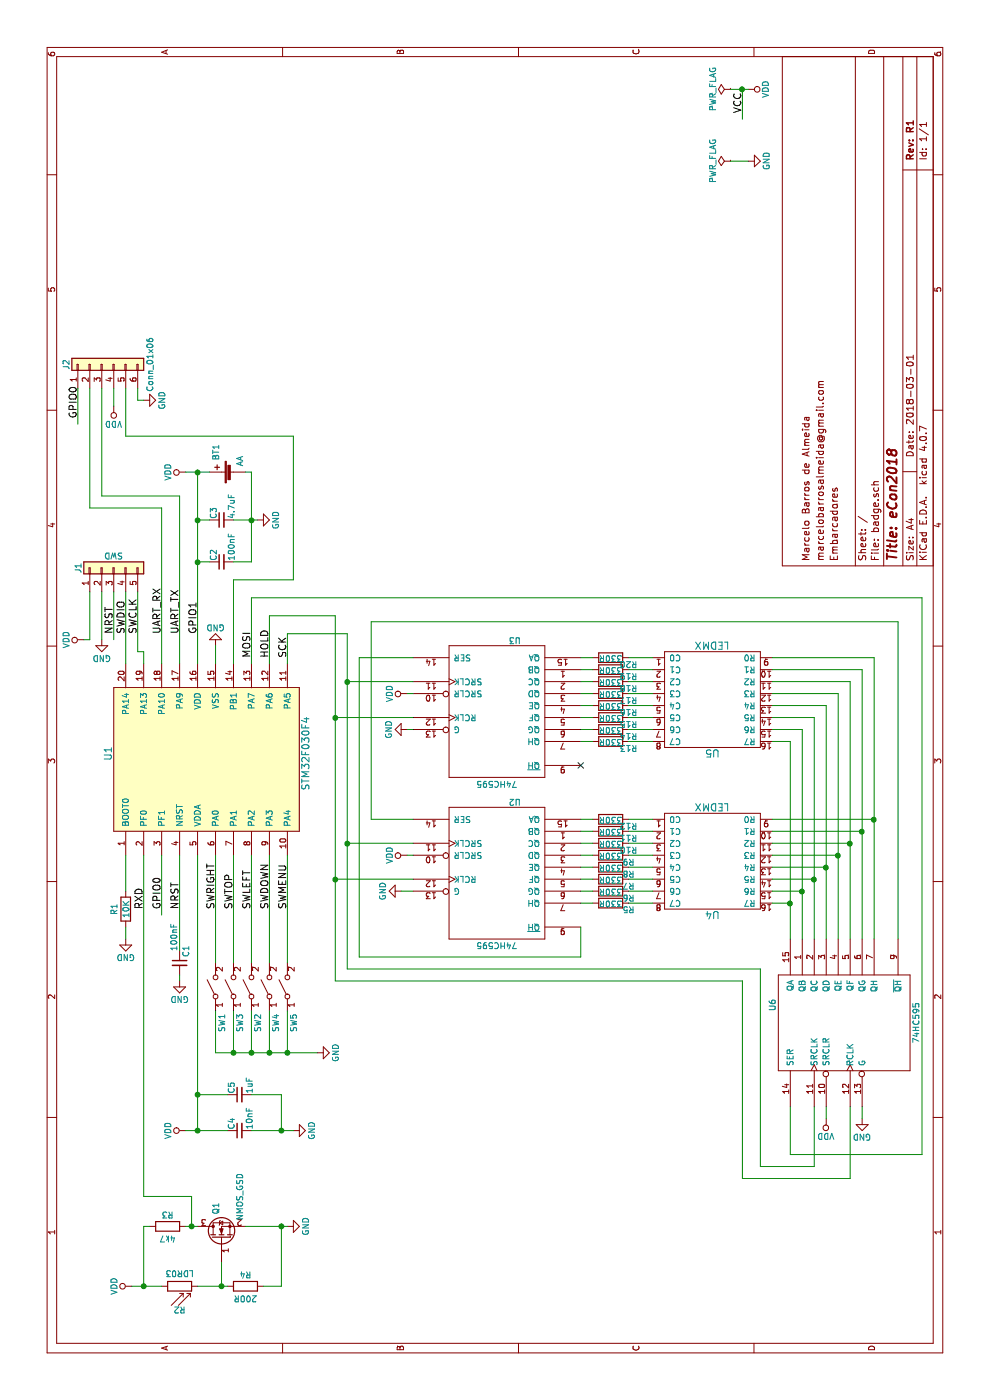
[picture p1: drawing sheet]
EESchema Schematic File Version 2
LIBS:badge-rescue
LIBS:74xgxx
LIBS:74xx
LIBS:ac-dc
LIBS:actel
LIBS:adc-dac
LIBS:allegro
LIBS:Altera
LIBS:analog_devices
LIBS:analog_switches
LIBS:atmel
LIBS:audio
LIBS:battery_management
LIBS:bbd
LIBS:bosch
LIBS:brooktre
LIBS:cmos4000
LIBS:cmos_ieee
LIBS:conn
LIBS:contrib
LIBS:cypress
LIBS:dc-dc
LIBS:device
LIBS:digital-audio
LIBS:diode
LIBS:display
LIBS:dsp
LIBS:elec-unifil
LIBS:ESD_Protection
LIBS:ftdi
LIBS:gennum
LIBS:graphic_symbols
LIBS:hc11
LIBS:infineon
LIBS:intel
LIBS:interface
LIBS:intersil
LIBS:ir
LIBS:Lattice
LIBS:leds
LIBS:LEM
LIBS:linear
LIBS:logic_programmable
LIBS:maxim
LIBS:mechanical
LIBS:memory
LIBS:microchip
LIBS:microchip_dspic33dsc
LIBS:microchip_pic10mcu
LIBS:microchip_pic12mcu
LIBS:microchip_pic16mcu
LIBS:microchip_pic18mcu
LIBS:microchip_pic24mcu
LIBS:microchip_pic32mcu
LIBS:microcontrollers
LIBS:modules
LIBS:motor_drivers
LIBS:motorola
LIBS:motors
LIBS:msp430
LIBS:nordicsemi
LIBS:nxp
LIBS:nxp_armmcu
LIBS:onsemi
LIBS:opto
LIBS:Oscillators
LIBS:philips
LIBS:power
LIBS:powerint
LIBS:Power_Management
LIBS:pspice
LIBS:references
LIBS:regul
LIBS:relays
LIBS:rfcom
LIBS:RFSolutions
LIBS:sensors
LIBS:silabs
LIBS:siliconi
LIBS:stm8
LIBS:stm32
LIBS:supertex
LIBS:switches
LIBS:texas
LIBS:transf
LIBS:transistors
LIBS:triac_thyristor
LIBS:ttl_ieee
LIBS:valves
LIBS:video
LIBS:wiznet
LIBS:Worldsemi
LIBS:Xicor
LIBS:xilinx
LIBS:zetex
LIBS:Zilog
LIBS:bb
LIBS:mba
LIBS:akn_misc
LIBS:badge-cache
EELAYER 25 0
EELAYER END
$Descr A4 11693 8268
encoding utf-8
Sheet 1 1
Title "eCon2018"
Date "2018-03-01"
Rev "R1"
Comp ""
Comment1 "Embarcadores"
Comment2 "marcelobarrosalmeida@gmail.com"
Comment3 "Marcelo Barros de Almeida"
Comment4 ""
$EndDescr
$Comp
L STM32F030F4 U1
U 1 1
P 5350 1700
F 0 "U1" H 5400 2500 60  0000 C CNN
F 1 "STM32F030F4" H 5400 850 60  0000 C CNN
F 2 "mods:TSOP-20-STM32F030F4" H 5700 1050 60  0001 C CNN
F 3 "" H 5700 1050 60  0000 C CNN
	1    5350 1700
	1    0    0    -1  
$EndComp
$Comp
L SW_SPST SW2
U 1 1
P 3450 2100
F 0 "SW2" H 3150 2050 50  0000 C CNN
F 1 "SW_SPST" H 3450 2000 50  0001 C CNN
F 2 "mods:EVQ-Q2B02W" H 3450 2100 50  0001 C CNN
F 3 "" H 3450 2100 50  0001 C CNN
	1    3450 2100
	1    0    0    -1  
$EndComp
$Comp
L SW_SPST SW3
U 1 1
P 3450 1950
F 0 "SW3" H 3150 1900 50  0000 C CNN
F 1 "SW_SPST" H 3450 1850 50  0001 C CNN
F 2 "mods:EVQ-Q2B02W" H 3450 1950 50  0001 C CNN
F 3 "" H 3450 1950 50  0001 C CNN
	1    3450 1950
	1    0    0    -1  
$EndComp
$Comp
L SW_SPST SW4
U 1 1
P 3450 2250
F 0 "SW4" H 3150 2200 50  0000 C CNN
F 1 "SW_SPST" H 3450 2150 50  0001 C CNN
F 2 "mods:EVQ-Q2B02W" H 3450 2250 50  0001 C CNN
F 3 "" H 3450 2250 50  0001 C CNN
	1    3450 2250
	1    0    0    -1  
$EndComp
$Comp
L SW_SPST SW1
U 1 1
P 3450 1800
F 0 "SW1" H 3150 1750 50  0000 C CNN
F 1 "SW_SPST" H 3450 1700 50  0001 C CNN
F 2 "mods:EVQ-Q2B02W" H 3450 1800 50  0001 C CNN
F 3 "" H 3450 1800 50  0001 C CNN
	1    3450 1800
	1    0    0    -1  
$EndComp
$Comp
L GND #PWR01
U 1 1
P 2900 2650
F 0 "#PWR01" H 2900 2400 50  0001 C CNN
F 1 "GND" H 2900 2500 50  0000 C CNN
F 2 "" H 2900 2650 50  0001 C CNN
F 3 "" H 2900 2650 50  0001 C CNN
	1    2900 2650
	1    0    0    -1  
$EndComp
$Comp
L Battery_Cell BT1
U 1 1
P 7750 1950
F 0 "BT1" H 7850 2100 50  0000 L CNN
F 1 "AA" H 7800 1900 50  0000 L CNN
F 2 "Battery_Holders:Keystone_2468_2xAAA" V 7750 2010 50  0001 C CNN
F 3 "" V 7750 2010 50  0001 C CNN
	1    7750 1950
	1    0    0    -1  
$EndComp
$Comp
L C_Small C2
U 1 1
P 7000 1850
F 0 "C2" H 7010 1920 50  0000 L CNN
F 1 "100nF" H 7010 1770 50  0000 L CNN
F 2 "Capacitors_SMD:C_1206" H 7000 1850 50  0001 C CNN
F 3 "" H 7000 1850 50  0001 C CNN
	1    7000 1850
	1    0    0    -1  
$EndComp
$Comp
L C_Small C3
U 1 1
P 7350 1850
F 0 "C3" H 7360 1920 50  0000 L CNN
F 1 "4.7uF" H 7360 1770 50  0000 L CNN
F 2 "Capacitors_SMD:C_1206" H 7350 1850 50  0001 C CNN
F 3 "" H 7350 1850 50  0001 C CNN
	1    7350 1850
	1    0    0    -1  
$EndComp
$Comp
L C_Small C5
U 1 1
P 2550 2000
F 0 "C5" H 2560 2070 50  0000 L CNN
F 1 "1uF" H 2560 1920 50  0000 L CNN
F 2 "Capacitors_SMD:C_1206" H 2550 2000 50  0001 C CNN
F 3 "" H 2550 2000 50  0001 C CNN
	1    2550 2000
	1    0    0    -1  
$EndComp
$Comp
L GND #PWR02
U 1 1
P 7350 2150
F 0 "#PWR02" H 7350 1900 50  0001 C CNN
F 1 "GND" H 7350 2000 50  0000 C CNN
F 2 "" H 7350 2150 50  0001 C CNN
F 3 "" H 7350 2150 50  0001 C CNN
	1    7350 2150
	1    0    0    -1  
$EndComp
$Comp
L VDD #PWR03
U 1 1
P 7750 1550
F 0 "#PWR03" H 7750 1400 50  0001 C CNN
F 1 "VDD" H 7750 1700 50  0000 C CNN
F 2 "" H 7750 1550 50  0001 C CNN
F 3 "" H 7750 1550 50  0001 C CNN
	1    7750 1550
	1    0    0    -1  
$EndComp
$Comp
L R R1
U 1 1
P 4100 1050
F 0 "R1" V 4000 1050 50  0000 C CNN
F 1 "10K" V 4100 1050 50  0000 C CNN
F 2 "mods:R_1206_CUSTOM" V 4030 1050 50  0001 C CNN
F 3 "" H 4100 1050 50  0001 C CNN
	1    4100 1050
	0    1    1    0   
$EndComp
$Comp
L GND #PWR04
U 1 1
P 3850 1050
F 0 "#PWR04" H 3850 800 50  0001 C CNN
F 1 "GND" H 3850 900 50  0000 C CNN
F 2 "" H 3850 1050 50  0001 C CNN
F 3 "" H 3850 1050 50  0001 C CNN
	1    3850 1050
	0    1    1    0   
$EndComp
$Comp
L C_Small C4
U 1 1
P 2250 2000
F 0 "C4" H 2260 2070 50  0000 L CNN
F 1 "10nF" H 2260 1920 50  0000 L CNN
F 2 "Capacitors_SMD:C_1206" H 2250 2000 50  0001 C CNN
F 3 "" H 2250 2000 50  0001 C CNN
	1    2250 2000
	1    0    0    -1  
$EndComp
$Comp
L Conn_01x05 J1
U 1 1
P 6950 950
F 0 "J1" H 6950 1250 50  0000 C CNN
F 1 "SWD" V 7050 950 50  0000 C CNN
F 2 "Pin_Headers:Pin_Header_Straight_1x05_Pitch2.54mm" H 6950 950 50  0001 C CNN
F 3 "" H 6950 950 50  0001 C CNN
	1    6950 950 
	1    0    0    -1  
$EndComp
$Comp
L C_Small C1
U 1 1
P 3650 1500
F 0 "C1" V 3700 1550 50  0000 L CNN
F 1 "100nF" V 3600 1600 50  0000 L CNN
F 2 "Capacitors_SMD:C_1206" H 3650 1500 50  0001 C CNN
F 3 "" H 3650 1500 50  0001 C CNN
	1    3650 1500
	0    1    1    0   
$EndComp
$Comp
L GND #PWR05
U 1 1
P 3500 1500
F 0 "#PWR05" H 3500 1250 50  0001 C CNN
F 1 "GND" H 3500 1350 50  0000 C CNN
F 2 "" H 3500 1500 50  0001 C CNN
F 3 "" H 3500 1500 50  0001 C CNN
	1    3500 1500
	0    1    1    0   
$EndComp
Text Label 6400 950  0    60   ~ 0
NRST
$Comp
L VDD #PWR06
U 1 1
P 6350 700
F 0 "#PWR06" H 6350 550 50  0001 C CNN
F 1 "VDD" H 6350 850 50  0000 C CNN
F 2 "" H 6350 700 50  0001 C CNN
F 3 "" H 6350 700 50  0001 C CNN
	1    6350 700 
	1    0    0    -1  
$EndComp
$Comp
L GND #PWR07
U 1 1
P 6350 850
F 0 "#PWR07" H 6350 600 50  0001 C CNN
F 1 "GND" H 6350 700 50  0000 C CNN
F 2 "" H 6350 850 50  0001 C CNN
F 3 "" H 6350 850 50  0001 C CNN
	1    6350 850 
	0    1    1    0   
$EndComp
Text Label 6400 1150 0    60   ~ 0
SWCLK
Text Label 6400 1050 0    60   ~ 0
SWDIO
Text Label 4100 2250 0    60   ~ 0
SWDOWN
Text Label 4100 1950 0    60   ~ 0
SWTOP
Text Label 4100 2100 0    60   ~ 0
SWLEFT
Text Label 4100 1800 0    60   ~ 0
SWRIGHT
$Comp
L PWR_FLAG #FLG08
U 1 1
P 10350 6100
F 0 "#FLG08" H 10350 6175 50  0001 C CNN
F 1 "PWR_FLAG" H 10350 6250 50  0000 C CNN
F 2 "" H 10350 6100 50  0001 C CNN
F 3 "" H 10350 6100 50  0001 C CNN
	1    10350 6100
	1    0    0    -1  
$EndComp
$Comp
L PWR_FLAG #FLG09
U 1 1
P 10950 6100
F 0 "#FLG09" H 10950 6175 50  0001 C CNN
F 1 "PWR_FLAG" H 10950 6250 50  0000 C CNN
F 2 "" H 10950 6100 50  0001 C CNN
F 3 "" H 10950 6100 50  0001 C CNN
	1    10950 6100
	1    0    0    -1  
$EndComp
$Comp
L GND #PWR010
U 1 1
P 10350 6250
F 0 "#PWR010" H 10350 6000 50  0001 C CNN
F 1 "GND" H 10350 6100 50  0000 C CNN
F 2 "" H 10350 6250 50  0001 C CNN
F 3 "" H 10350 6250 50  0001 C CNN
	1    10350 6250
	1    0    0    -1  
$EndComp
$Comp
L VDD #PWR011
U 1 1
P 10950 6250
F 0 "#PWR011" H 10950 6100 50  0001 C CNN
F 1 "VDD" H 10950 6400 50  0000 C CNN
F 2 "" H 10950 6250 50  0001 C CNN
F 3 "" H 10950 6250 50  0001 C CNN
	1    10950 6250
	-1   0    0    1   
$EndComp
$Comp
L GND #PWR012
U 1 1
P 2250 2450
F 0 "#PWR012" H 2250 2200 50  0001 C CNN
F 1 "GND" H 2250 2300 50  0000 C CNN
F 2 "" H 2250 2450 50  0001 C CNN
F 3 "" H 2250 2450 50  0001 C CNN
	1    2250 2450
	1    0    0    -1  
$EndComp
$Comp
L VDD #PWR013
U 1 1
P 2250 1550
F 0 "#PWR013" H 2250 1400 50  0001 C CNN
F 1 "VDD" H 2250 1700 50  0000 C CNN
F 2 "" H 2250 1550 50  0001 C CNN
F 3 "" H 2250 1550 50  0001 C CNN
	1    2250 1550
	1    0    0    -1  
$EndComp
$Comp
L SW_SPST SW5
U 1 1
P 3450 2400
F 0 "SW5" H 3150 2350 50  0000 C CNN
F 1 "SW_SPST" H 3450 2300 50  0001 C CNN
F 2 "mods:EVQ-Q2B02W" H 3450 2400 50  0001 C CNN
F 3 "" H 3450 2400 50  0001 C CNN
	1    3450 2400
	1    0    0    -1  
$EndComp
Text Label 4100 2400 0    60   ~ 0
SWMENU
$Comp
L 74HC595 U6
U 1 1
P 3150 7050
F 0 "U6" H 3300 7650 50  0000 C CNN
F 1 "74HC595" H 3150 6450 50  0000 C CNN
F 2 "Housings_SOIC:SOIC-16_3.9x9.9mm_Pitch1.27mm" H 3150 7050 50  0001 C CNN
F 3 "" H 3150 7050 50  0001 C CNN
	1    3150 7050
	1    0    0    -1  
$EndComp
$Comp
L LDR03 R2
U 1 1
P 950 1500
F 0 "R2" V 750 1500 50  0000 C CNN
F 1 "LDR03" V 1025 1500 50  0000 C TNN
F 2 "Opto-Devices:Resistor_LDR_10x8.5_RM7.6" V 1125 1500 50  0001 C CNN
F 3 "" H 950 1450 50  0001 C CNN
	1    950  1500
	1    0    0    -1  
$EndComp
$Comp
L R R4
U 1 1
P 950 2050
F 0 "R4" V 850 2050 50  0000 C CNN
F 1 "200R" V 1050 2050 50  0000 C CNN
F 2 "mods:R_1206_CUSTOM" V 880 2050 50  0001 C CNN
F 3 "" H 950 2050 50  0001 C CNN
	1    950  2050
	-1   0    0    1   
$EndComp
$Comp
L Q_NMOS_GSD Q1
U 1 1
P 1350 1850
F 0 "Q1" H 1550 1900 50  0000 L CNN
F 1 "NMOS_GSD" H 1500 1700 50  0000 L CNN
F 2 "TO_SOT_Packages_SMD:SOT-23" H 1550 1950 50  0001 C CNN
F 3 "" H 1350 1850 50  0001 C CNN
	1    1350 1850
	1    0    0    -1  
$EndComp
$Comp
L GND #PWR014
U 1 1
P 1450 2400
F 0 "#PWR014" H 1450 2150 50  0001 C CNN
F 1 "GND" H 1450 2250 50  0000 C CNN
F 2 "" H 1450 2400 50  0001 C CNN
F 3 "" H 1450 2400 50  0001 C CNN
	1    1450 2400
	1    0    0    -1  
$EndComp
$Comp
L R R3
U 1 1
P 1450 1400
F 0 "R3" V 1350 1400 50  0000 C CNN
F 1 "4k7" V 1550 1400 50  0000 C CNN
F 2 "mods:R_1206_CUSTOM" V 1380 1400 50  0001 C CNN
F 3 "" H 1450 1400 50  0001 C CNN
	1    1450 1400
	-1   0    0    1   
$EndComp
$Comp
L VDD #PWR015
U 1 1
P 950 1100
F 0 "#PWR015" H 950 950 50  0001 C CNN
F 1 "VDD" H 950 1250 50  0000 C CNN
F 2 "" H 950 1100 50  0001 C CNN
F 3 "" H 950 1100 50  0001 C CNN
	1    950  1100
	1    0    0    -1  
$EndComp
$Comp
L 74HC595 U2
U 1 1
P 4400 4150
F 0 "U2" H 4550 4750 50  0000 C CNN
F 1 "74HC595" H 4400 3550 50  0000 C CNN
F 2 "Housings_SOIC:SOIC-16_3.9x9.9mm_Pitch1.27mm" H 4400 4150 50  0001 C CNN
F 3 "" H 4400 4150 50  0001 C CNN
	1    4400 4150
	0    1    1    0   
$EndComp
$Comp
L 74HC595 U3
U 1 1
P 5750 4150
F 0 "U3" H 5900 4750 50  0000 C CNN
F 1 "74HC595" H 5750 3550 50  0000 C CNN
F 2 "Housings_SOIC:SOIC-16_3.9x9.9mm_Pitch1.27mm" H 5750 4150 50  0001 C CNN
F 3 "" H 5750 4150 50  0001 C CNN
	1    5750 4150
	0    1    1    0   
$EndComp
$Comp
L LEDMX U4
U 1 1
P 4500 5950
F 0 "U4" V 4050 5950 60  0000 C CNN
F 1 "LEDMX" V 4950 5950 60  0000 C CNN
F 2 "mods:LED_8x8_1.9MM_20x20MM_Horiz" V 4450 6400 60  0001 C CNN
F 3 "" V 4450 6400 60  0001 C CNN
	1    4500 5950
	1    0    0    -1  
$EndComp
$Comp
L LEDMX U5
U 1 1
P 5850 5950
F 0 "U5" V 5400 5950 60  0000 C CNN
F 1 "LEDMX" V 6300 5950 60  0000 C CNN
F 2 "mods:LED_8x8_1.9MM_20x20MM_Horiz" V 5800 6400 60  0001 C CNN
F 3 "" V 5800 6400 60  0001 C CNN
	1    5850 5950
	1    0    0    -1  
$EndComp
Wire Wire Line
	3250 1800 2900 1800
Wire Wire Line
	2900 1800 2900 2650
Wire Wire Line
	3250 1950 2900 1950
Connection ~ 2900 1950
Wire Wire Line
	3250 2100 2900 2100
Connection ~ 2900 2100
Wire Wire Line
	3250 2250 2900 2250
Connection ~ 2900 2250
Wire Wire Line
	3650 1800 4550 1800
Wire Wire Line
	4550 1950 3650 1950
Wire Wire Line
	3650 2100 4550 2100
Wire Wire Line
	4550 2250 3650 2250
Wire Wire Line
	3500 1500 3550 1500
Wire Wire Line
	6750 850  6350 850 
Wire Wire Line
	6750 750  6350 750 
Wire Wire Line
	6350 750  6350 700 
Wire Wire Line
	10950 6100 10950 6250
Wire Wire Line
	10350 6100 10350 6250
Wire Wire Line
	2250 1550 2250 1900
Wire Wire Line
	2550 1900 2550 1650
Connection ~ 2550 1650
Wire Wire Line
	2250 2100 2250 2450
Wire Wire Line
	2250 2350 2550 2350
Wire Wire Line
	2550 2350 2550 2100
Connection ~ 2250 2350
Connection ~ 2250 1650
Wire Wire Line
	2250 1650 4550 1650
Wire Wire Line
	6250 1150 6750 1150
Wire Wire Line
	6150 1050 6750 1050
Wire Wire Line
	6750 950  6350 950 
Wire Wire Line
	3250 2400 2900 2400
Connection ~ 2900 2400
Wire Wire Line
	3650 2400 4550 2400
Wire Wire Line
	4550 1500 3750 1500
Wire Wire Line
	4550 1050 4250 1050
Wire Wire Line
	3950 1050 3850 1050
Wire Wire Line
	1450 1550 1450 1650
Wire Wire Line
	1450 2050 1450 2400
Wire Wire Line
	950  2350 1450 2350
Connection ~ 1450 2350
Wire Wire Line
	950  1100 950  1350
Wire Wire Line
	1450 1250 1450 1200
Wire Wire Line
	1450 1200 950  1200
Connection ~ 950  1200
Wire Wire Line
	6150 1200 6250 1200
Wire Wire Line
	6250 1200 6250 1150
Wire Wire Line
	6150 1650 7750 1650
Wire Wire Line
	7750 1550 7750 1750
Connection ~ 7750 1650
Wire Wire Line
	7350 1750 7350 1650
Connection ~ 7350 1650
Wire Wire Line
	7000 1750 7000 1650
Connection ~ 7000 1650
Wire Wire Line
	7000 1950 7000 2100
Wire Wire Line
	7000 2100 7750 2100
Wire Wire Line
	7750 2100 7750 2050
Wire Wire Line
	7350 1950 7350 2150
Connection ~ 7350 2100
Connection ~ 1450 1600
Wire Wire Line
	4550 1200 1700 1200
Wire Wire Line
	1700 1200 1700 1600
Wire Wire Line
	1700 1600 1450 1600
Wire Wire Line
	6150 2400 6400 2400
Wire Wire Line
	6400 2400 6400 2900
Wire Wire Line
	6400 2900 3600 2900
Wire Wire Line
	6000 2900 6000 3450
Wire Wire Line
	4650 2900 4650 3450
Connection ~ 6000 2900
Wire Wire Line
	3600 2900 3600 6350
Wire Wire Line
	3600 6350 1950 6350
Wire Wire Line
	1950 6350 1950 6800
Wire Wire Line
	1950 6800 2450 6800
Connection ~ 4650 2900
Wire Wire Line
	6150 2100 6700 2100
Wire Wire Line
	3850 7500 6500 7500
Wire Wire Line
	6500 7500 6500 3100
Wire Wire Line
	6500 3100 4850 3100
Wire Wire Line
	4850 3100 4850 3450
Wire Wire Line
	3950 4850 3700 4850
Wire Wire Line
	3700 4850 3700 3000
Wire Wire Line
	3700 3000 6200 3000
Wire Wire Line
	6200 3000 6200 3450
Wire Wire Line
	6150 2250 6550 2250
Wire Wire Line
	6550 2250 6550 2800
Wire Wire Line
	6550 2800 3500 2800
Wire Wire Line
	5700 2800 5700 3450
Wire Wire Line
	4350 2800 4350 3450
Connection ~ 5700 2800
Wire Wire Line
	3500 2800 3500 6200
Wire Wire Line
	3500 6200 1850 6200
Wire Wire Line
	1850 6200 1850 7100
Wire Wire Line
	1850 7100 2450 7100
Connection ~ 4350 2800
$Comp
L VDD #PWR016
U 1 1
P 5900 3400
F 0 "#PWR016" H 5900 3250 50  0001 C CNN
F 1 "VDD" H 5900 3550 50  0000 C CNN
F 2 "" H 5900 3400 50  0001 C CNN
F 3 "" H 5900 3400 50  0001 C CNN
	1    5900 3400
	1    0    0    -1  
$EndComp
$Comp
L VDD #PWR017
U 1 1
P 4550 3400
F 0 "#PWR017" H 4550 3250 50  0001 C CNN
F 1 "VDD" H 4550 3550 50  0000 C CNN
F 2 "" H 4550 3400 50  0001 C CNN
F 3 "" H 4550 3400 50  0001 C CNN
	1    4550 3400
	1    0    0    -1  
$EndComp
Wire Wire Line
	4550 3400 4550 3450
Wire Wire Line
	5900 3400 5900 3450
$Comp
L VDD #PWR018
U 1 1
P 2350 6900
F 0 "#PWR018" H 2350 6750 50  0001 C CNN
F 1 "VDD" H 2350 7050 50  0000 C CNN
F 2 "" H 2350 6900 50  0001 C CNN
F 3 "" H 2350 6900 50  0001 C CNN
	1    2350 6900
	0    -1   -1   0   
$EndComp
Wire Wire Line
	2450 6900 2350 6900
$Comp
L GND #PWR019
U 1 1
P 2350 7200
F 0 "#PWR019" H 2350 6950 50  0001 C CNN
F 1 "GND" H 2350 7050 50  0000 C CNN
F 2 "" H 2350 7200 50  0001 C CNN
F 3 "" H 2350 7200 50  0001 C CNN
	1    2350 7200
	0    1    1    0   
$EndComp
Wire Wire Line
	2350 7200 2450 7200
$Comp
L GND #PWR020
U 1 1
P 4250 3350
F 0 "#PWR020" H 4250 3100 50  0001 C CNN
F 1 "GND" H 4250 3200 50  0000 C CNN
F 2 "" H 4250 3350 50  0001 C CNN
F 3 "" H 4250 3350 50  0001 C CNN
	1    4250 3350
	-1   0    0    1   
$EndComp
Wire Wire Line
	4250 3350 4250 3450
$Comp
L GND #PWR021
U 1 1
P 5600 3400
F 0 "#PWR021" H 5600 3150 50  0001 C CNN
F 1 "GND" H 5600 3250 50  0000 C CNN
F 2 "" H 5600 3400 50  0001 C CNN
F 3 "" H 5600 3400 50  0001 C CNN
	1    5600 3400
	-1   0    0    1   
$EndComp
Wire Wire Line
	5600 3400 5600 3450
Wire Wire Line
	6700 2100 6700 7700
Wire Wire Line
	6700 7700 2050 7700
Wire Wire Line
	2050 7700 2050 6600
Wire Wire Line
	2050 6600 2450 6600
$Comp
L GND #PWR022
U 1 1
P 6300 1800
F 0 "#PWR022" H 6300 1550 50  0001 C CNN
F 1 "GND" H 6300 1650 50  0000 C CNN
F 2 "" H 6300 1800 50  0001 C CNN
F 3 "" H 6300 1800 50  0001 C CNN
	1    6300 1800
	0    -1   -1   0   
$EndComp
Wire Wire Line
	6300 1800 6150 1800
$Comp
L VDD #PWR023
U 1 1
P 8300 950
F 0 "#PWR023" H 8300 800 50  0001 C CNN
F 1 "VDD" H 8300 1100 50  0000 C CNN
F 2 "" H 8300 950 50  0001 C CNN
F 3 "" H 8300 950 50  0001 C CNN
	1    8300 950 
	0    -1   -1   0   
$EndComp
$Comp
L GND #PWR024
U 1 1
P 8350 1200
F 0 "#PWR024" H 8350 950 50  0001 C CNN
F 1 "GND" H 8350 1050 50  0000 C CNN
F 2 "" H 8350 1200 50  0001 C CNN
F 3 "" H 8350 1200 50  0001 C CNN
	1    8350 1200
	1    0    0    -1  
$EndComp
Wire Wire Line
	7450 750  7450 1350
Wire Wire Line
	7450 1350 6150 1350
Wire Wire Line
	7550 850  7550 1500
Wire Wire Line
	7550 1500 6150 1500
Wire Wire Line
	6150 1950 6850 1950
Wire Wire Line
	6850 1950 6850 2450
Wire Wire Line
	6850 2450 8050 2450
Text Label 4100 1500 0    60   ~ 0
NRST
Text Label 4100 1200 0    60   ~ 0
RXD
Text Label 6400 1350 0    60   ~ 0
UART_RX
Text Label 6400 1500 0    60   ~ 0
UART_TX
Text Label 6200 2100 0    60   ~ 0
MOSI
Text Label 6200 2400 0    60   ~ 0
SCK
Text Label 6200 2250 0    60   ~ 0
HOLD
NoConn ~ 5300 4850
Wire Wire Line
	950  1650 950  1900
Wire Wire Line
	950  2200 950  2350
Wire Wire Line
	1150 1850 950  1850
Connection ~ 950  1850
Text Label 10750 6200 0    60   ~ 0
VCC
Wire Wire Line
	10950 6200 10700 6200
Connection ~ 10950 6200
$Comp
L Conn_01x06 J2
U 1 1
P 8650 850
F 0 "J2" H 8650 1150 50  0000 C CNN
F 1 "Conn_01x06" H 8650 450 50  0000 C CNN
F 2 "Pin_Headers:Pin_Header_Straight_1x06_Pitch2.54mm" H 8650 850 50  0001 C CNN
F 3 "" H 8650 850 50  0001 C CNN
	1    8650 850 
	1    0    0    -1  
$EndComp
Wire Wire Line
	4550 1350 4050 1350
Text Label 4100 1350 0    60   ~ 0
GPIO0
Text Label 8200 650  0    60   ~ 0
GPIO0
Text Label 6400 1650 0    60   ~ 0
GPIO1
$Comp
L R R5
U 1 1
P 4150 5100
F 0 "R5" V 4200 5250 50  0000 C CNN
F 1 "330R" V 4150 5100 50  0000 C CNN
F 2 "mods:R_1206_CUSTOM" V 4080 5100 50  0001 C CNN
F 3 "" H 4150 5100 50  0001 C CNN
	1    4150 5100
	-1   0    0    1   
$EndComp
$Comp
L R R6
U 1 1
P 4250 5100
F 0 "R6" V 4300 5250 50  0000 C CNN
F 1 "330R" V 4250 5100 50  0000 C CNN
F 2 "mods:R_1206_CUSTOM" V 4180 5100 50  0001 C CNN
F 3 "" H 4250 5100 50  0001 C CNN
	1    4250 5100
	-1   0    0    1   
$EndComp
$Comp
L R R7
U 1 1
P 4350 5100
F 0 "R7" V 4400 5250 50  0000 C CNN
F 1 "330R" V 4350 5100 50  0000 C CNN
F 2 "mods:R_1206_CUSTOM" V 4280 5100 50  0001 C CNN
F 3 "" H 4350 5100 50  0001 C CNN
	1    4350 5100
	-1   0    0    1   
$EndComp
$Comp
L R R8
U 1 1
P 4450 5100
F 0 "R8" V 4500 5250 50  0000 C CNN
F 1 "330R" V 4450 5100 50  0000 C CNN
F 2 "mods:R_1206_CUSTOM" V 4380 5100 50  0001 C CNN
F 3 "" H 4450 5100 50  0001 C CNN
	1    4450 5100
	-1   0    0    1   
$EndComp
$Comp
L R R9
U 1 1
P 4550 5100
F 0 "R9" V 4600 5250 50  0000 C CNN
F 1 "330R" V 4550 5100 50  0000 C CNN
F 2 "mods:R_1206_CUSTOM" V 4480 5100 50  0001 C CNN
F 3 "" H 4550 5100 50  0001 C CNN
	1    4550 5100
	-1   0    0    1   
$EndComp
$Comp
L R R10
U 1 1
P 4650 5100
F 0 "R10" V 4700 5250 50  0000 C CNN
F 1 "330R" V 4650 5100 50  0000 C CNN
F 2 "mods:R_1206_CUSTOM" V 4580 5100 50  0001 C CNN
F 3 "" H 4650 5100 50  0001 C CNN
	1    4650 5100
	-1   0    0    1   
$EndComp
$Comp
L R R11
U 1 1
P 4750 5100
F 0 "R11" V 4800 5250 50  0000 C CNN
F 1 "330R" V 4750 5100 50  0000 C CNN
F 2 "mods:R_1206_CUSTOM" V 4680 5100 50  0001 C CNN
F 3 "" H 4750 5100 50  0001 C CNN
	1    4750 5100
	-1   0    0    1   
$EndComp
$Comp
L R R12
U 1 1
P 4850 5100
F 0 "R12" V 4900 5250 50  0000 C CNN
F 1 "330R" V 4850 5100 50  0000 C CNN
F 2 "mods:R_1206_CUSTOM" V 4780 5100 50  0001 C CNN
F 3 "" H 4850 5100 50  0001 C CNN
	1    4850 5100
	-1   0    0    1   
$EndComp
$Comp
L R R13
U 1 1
P 5500 5100
F 0 "R13" V 5550 5250 50  0000 C CNN
F 1 "330R" V 5500 5100 50  0000 C CNN
F 2 "mods:R_1206_CUSTOM" V 5430 5100 50  0001 C CNN
F 3 "" H 5500 5100 50  0001 C CNN
	1    5500 5100
	-1   0    0    1   
$EndComp
$Comp
L R R14
U 1 1
P 5600 5100
F 0 "R14" V 5650 5250 50  0000 C CNN
F 1 "330R" V 5600 5100 50  0000 C CNN
F 2 "mods:R_1206_CUSTOM" V 5530 5100 50  0001 C CNN
F 3 "" H 5600 5100 50  0001 C CNN
	1    5600 5100
	-1   0    0    1   
$EndComp
$Comp
L R R15
U 1 1
P 5700 5100
F 0 "R15" V 5750 5250 50  0000 C CNN
F 1 "330R" V 5700 5100 50  0000 C CNN
F 2 "mods:R_1206_CUSTOM" V 5630 5100 50  0001 C CNN
F 3 "" H 5700 5100 50  0001 C CNN
	1    5700 5100
	-1   0    0    1   
$EndComp
$Comp
L R R16
U 1 1
P 5800 5100
F 0 "R16" V 5850 5250 50  0000 C CNN
F 1 "330R" V 5800 5100 50  0000 C CNN
F 2 "mods:R_1206_CUSTOM" V 5730 5100 50  0001 C CNN
F 3 "" H 5800 5100 50  0001 C CNN
	1    5800 5100
	-1   0    0    1   
$EndComp
$Comp
L R R17
U 1 1
P 5900 5100
F 0 "R17" V 5950 5250 50  0000 C CNN
F 1 "330R" V 5900 5100 50  0000 C CNN
F 2 "mods:R_1206_CUSTOM" V 5830 5100 50  0001 C CNN
F 3 "" H 5900 5100 50  0001 C CNN
	1    5900 5100
	-1   0    0    1   
$EndComp
$Comp
L R R18
U 1 1
P 6000 5100
F 0 "R18" V 6050 5250 50  0000 C CNN
F 1 "330R" V 6000 5100 50  0000 C CNN
F 2 "mods:R_1206_CUSTOM" V 5930 5100 50  0001 C CNN
F 3 "" H 6000 5100 50  0001 C CNN
	1    6000 5100
	-1   0    0    1   
$EndComp
$Comp
L R R19
U 1 1
P 6100 5100
F 0 "R19" V 6150 5250 50  0000 C CNN
F 1 "330R" V 6100 5100 50  0000 C CNN
F 2 "mods:R_1206_CUSTOM" V 6030 5100 50  0001 C CNN
F 3 "" H 6100 5100 50  0001 C CNN
	1    6100 5100
	-1   0    0    1   
$EndComp
$Comp
L R R20
U 1 1
P 6200 5100
F 0 "R20" V 6250 5250 50  0000 C CNN
F 1 "330R" V 6200 5100 50  0000 C CNN
F 2 "mods:R_1206_CUSTOM" V 6130 5100 50  0001 C CNN
F 3 "" H 6200 5100 50  0001 C CNN
	1    6200 5100
	-1   0    0    1   
$EndComp
Wire Wire Line
	4150 4850 4150 4950
Wire Wire Line
	4250 4850 4250 4950
Wire Wire Line
	4350 4950 4350 4850
Wire Wire Line
	4450 4850 4450 4950
Wire Wire Line
	4550 4950 4550 4850
Wire Wire Line
	4650 4850 4650 4950
Wire Wire Line
	4750 4950 4750 4850
Wire Wire Line
	4850 4850 4850 4950
Wire Wire Line
	5500 4950 5500 4850
Wire Wire Line
	5600 4850 5600 4950
Wire Wire Line
	5700 4950 5700 4850
Wire Wire Line
	5800 4850 5800 4950
Wire Wire Line
	5900 4950 5900 4850
Wire Wire Line
	6000 4850 6000 4950
Wire Wire Line
	6100 4950 6100 4850
Wire Wire Line
	6200 4850 6200 4950
Wire Wire Line
	4150 5250 4150 5450
Wire Wire Line
	4250 5450 4250 5250
Wire Wire Line
	4350 5250 4350 5450
Wire Wire Line
	4450 5450 4450 5250
Wire Wire Line
	4550 5250 4550 5450
Wire Wire Line
	4650 5450 4650 5250
Wire Wire Line
	4750 5250 4750 5450
Wire Wire Line
	4850 5450 4850 5250
Wire Wire Line
	5500 5250 5500 5450
Wire Wire Line
	5600 5450 5600 5250
Wire Wire Line
	5700 5250 5700 5450
Wire Wire Line
	5800 5450 5800 5250
Wire Wire Line
	5900 5250 5900 5450
Wire Wire Line
	6000 5450 6000 5250
Wire Wire Line
	6100 5250 6100 5450
Wire Wire Line
	6200 5450 6200 5250
Wire Wire Line
	3850 6600 5500 6600
Wire Wire Line
	4150 6600 4150 6450
Wire Wire Line
	3850 6700 5600 6700
Wire Wire Line
	4250 6700 4250 6450
Wire Wire Line
	3850 6800 5700 6800
Wire Wire Line
	4350 6800 4350 6450
Wire Wire Line
	3850 6900 5800 6900
Wire Wire Line
	4450 6900 4450 6450
Wire Wire Line
	3850 7000 5900 7000
Wire Wire Line
	4550 7000 4550 6450
Wire Wire Line
	3850 7100 6000 7100
Wire Wire Line
	4650 7100 4650 6450
Wire Wire Line
	4750 6450 4750 7200
Wire Wire Line
	3850 7200 6100 7200
Wire Wire Line
	3850 7300 6200 7300
Wire Wire Line
	4850 7300 4850 6450
Wire Wire Line
	5500 6600 5500 6450
Connection ~ 4150 6600
Wire Wire Line
	5600 6700 5600 6450
Connection ~ 4250 6700
Wire Wire Line
	5700 6800 5700 6450
Connection ~ 4350 6800
Wire Wire Line
	5800 6900 5800 6450
Connection ~ 4450 6900
Wire Wire Line
	5900 7000 5900 6450
Connection ~ 4550 7000
Wire Wire Line
	6000 7100 6000 6450
Connection ~ 4650 7100
Wire Wire Line
	6100 7200 6100 6450
Connection ~ 4750 7200
Wire Wire Line
	6200 7300 6200 6450
Connection ~ 4850 7300
Wire Wire Line
	8450 750  7450 750 
Wire Wire Line
	8450 850  7550 850 
Wire Wire Line
	8450 650  8150 650 
Wire Wire Line
	8450 1150 8350 1150
Wire Wire Line
	8350 1150 8350 1200
Wire Wire Line
	8450 950  8300 950 
Wire Wire Line
	8450 1050 8050 1050
Wire Wire Line
	8050 1050 8050 2450
$EndSCHEMATC
